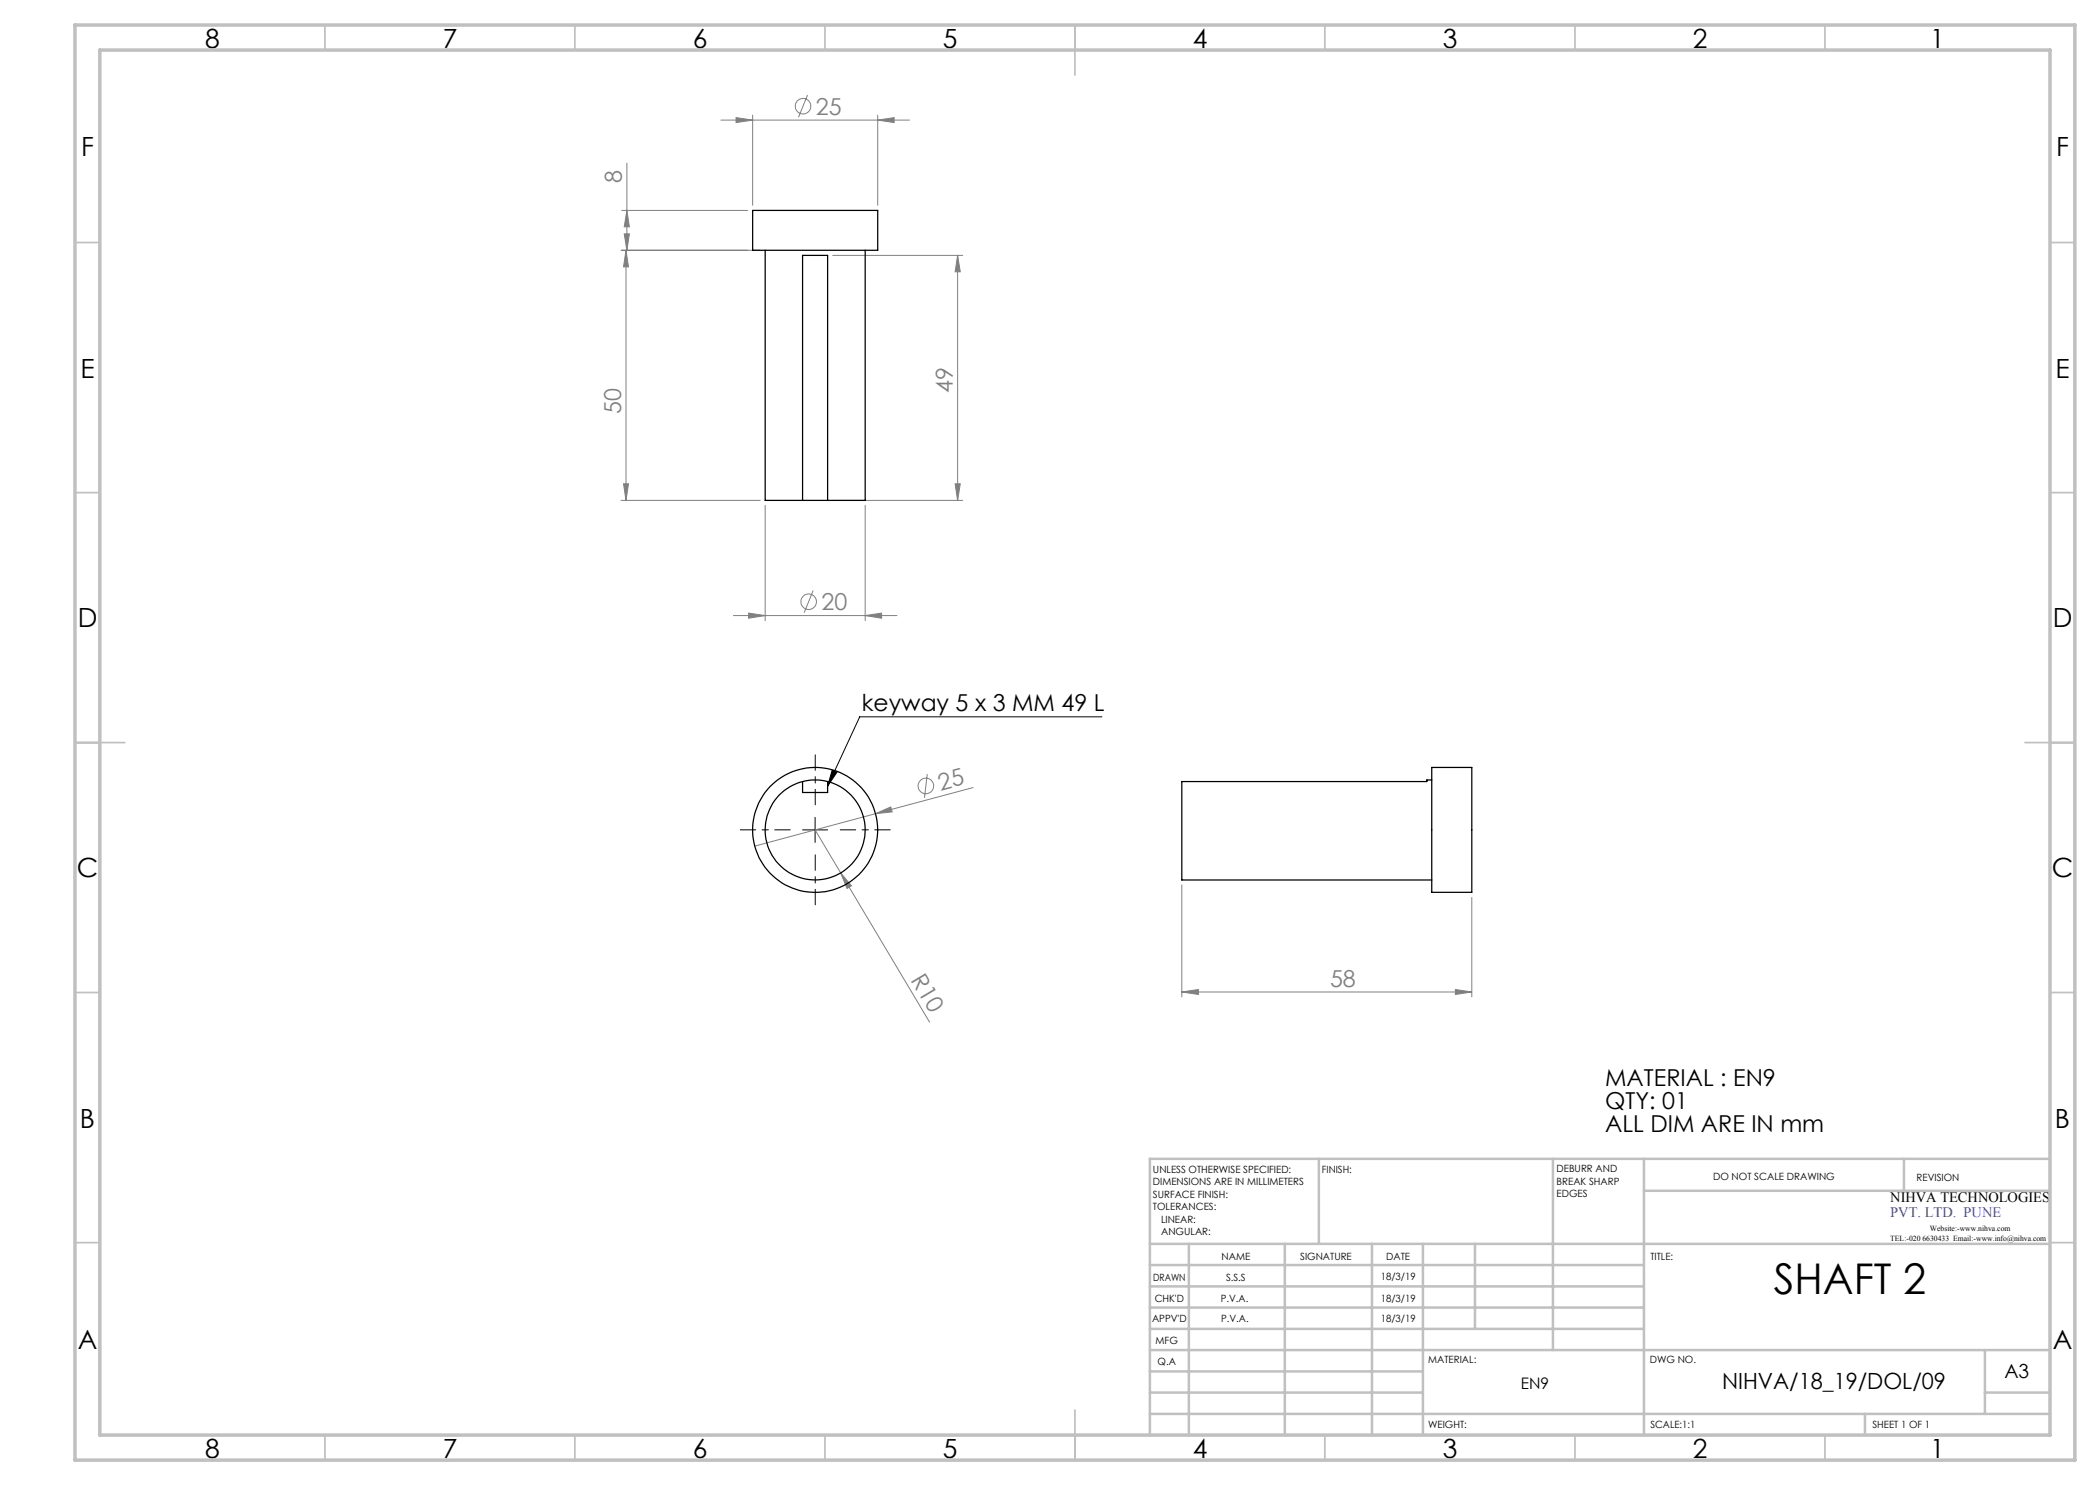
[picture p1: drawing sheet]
<svg xmlns="http://www.w3.org/2000/svg" width="420mm" height="297mm" viewBox="0 0 420 297" stroke-linecap="round" stroke-linejoin="round" font-family="sans-serif">
<g fill="none" stroke="#808080" stroke-width=".2">
<path d="M161.5 19l-1.8 4.5M125.4 32.6v17.5M144.2 24h37.7M147.2 23.5l3.3 .5-3.3 .5zM150.5 23v18.1M175.5 24l3.3-.5v1zM175.5 23v18.1M124.2 50.1h27.8M124.4 42.1h25.1M124.8 46.8h1.1l-.5 3.3zM125.2 50.1l.5 3.3h-1zM125.2 50.1v50"/>
<path d="M125.4 42.1l.5 3.3h-1.1zM166.5 51.1h26M191.5 51.1v49M191.5 51.1l.6 3.3h-1.1zM124.7 96.8h1l-.5 3.3zM191 96.8h1.1l-.6 3.3zM124.2 100.1h27.8M153 101.1v23M162.6 118.1l-1.8 4.5M166.5 100.1h26M173 101.1v23M146.7 123.1h32.7"/>
<path d="M149.7 122.6l3.3 .5-3.3 .5zM173 123.1l3.3-.5v1zM185.5 154.8l-.6 4.8M194.6 157.5l-43.6 11.7M163 166l5.1 8.6M168.1 174.6l2.2 2.6-.9 .5zM168.1 174.6l17.8 29.8M175.1 162.7l3.1-1.3 .2 1zM236.4 177v22.4M294.4 179.5v19.9M236.4 198.4l3.3-.5v1zM236.4 198.4h58"/>
<path d="M291.1 197.9l3.3 .5-3.3 .5z"/>
<circle cx="160.6" cy="21.2" r="1.56"/>
<circle cx="161.7" cy="120.3" r="1.56"/>
<circle cx="185.2" cy="157.2" r="1.55"/>
</g>
<path d="M166.4 154l1 .4-1.9 2.8zM220.4 143.4h-48.5l-6.4 13.8M160.5 166h5M163 163.5v5" fill="none" stroke="#000" stroke-width=".2"/>
<path d="M158 166h-10M163 161v-10M163 171v10M168 166h10" fill="none" stroke="#000" stroke-width=".2" stroke-dasharray="15.2 1.3 1.3 1.3" stroke-dashoffset="12.1"/>
<g fill="none" stroke="#c0c0c0" stroke-width=".35">
<path d="M65 5v5M115 5v5M165 5v5M215 5v10M265 5v5M315 5v5M365 5v5M15 48.5h5M410 48.5h5M15 98.5h5M410 98.5h5M15 148.5h10"/>
<path d="M405 148.5h10M15 198.5h5M410 198.5h5M15 248.5h5M410 248.5h5M65 287v5M115 287v5M165 287v5M215 282v10M265 287v5M315 287v5M365 287v5"/>
</g>
<g fill="none" stroke="#c0c0c0" stroke-width=".5">
<path d="M263.8 231.8v17M310.6 231.8v38.2M328.8 231.8v55.2M328.8 238.2h81.2M380.8 231.8v6.4M410 231.8h-180v55.2M230 248.8h180M230 257.3h98.8M230 253h98.8M237.8 248.8v38.2M257 248.8v38.2M274.4 248.8v38.2"/>
<path d="M284.6 248.8v38.2M295 248.8v17M230 265.8h98.8M230 261.5h98.8M230 278.5h54.6M230 274.3h54.6M230 270h180M397 278.5h13M397 270v12.8M230 282.8h180M373 282.8v4.2"/>
</g>
<path d="M15 5h400v287h-400zM20 10h390v277h-390z" fill="none" stroke="#c0c0c0" stroke-width=".7"/>
<path d="M166.4 154l1 .4-1.9 2.8z" fill="#000"/>
<g fill="#808080">
<path d="M175.1 162.7l3.1-1.3 .2 1z"/>
<path d="M168.1 174.6l2.2 2.6-.9 .5z"/>
<path d="M175.5 24l3.3-.5v1zM147.2 23.5l3.3 .5-3.3 .5z"/>
<path d="M149.7 122.6l3.3 .5-3.3 .5zM173 123.1l3.3-.5v1zM236.4 198.4l3.3-.5v1zM291.1 197.9l3.3 .5-3.3 .5z"/>
<path d="M191 96.8h1.1l-.6 3.3zM191.5 51.1l.6 3.3h-1.1z"/>
<path d="M125.2 50.1l.5 3.3h-1zM124.7 96.8h1l-.5 3.3zM125.4 42.1l.5 3.3h-1.1zM124.8 46.8h1.1l-.5 3.3z"/>
</g>
<g fill="none" stroke="#000" stroke-width=".25">
<path d="M150.5 42.1h25v8h-25zM153 50.1v50h7.5M173 50.1v50h-7.5M160.5 100.1v-49h5v49M160.5 100.1h5M160.5 156.3a10 10 0 0 0-5.7 15.4 10 10 0 0 0 16.4 0 10 10 0 0 0-5.7-15.4M160.5 156.3a10 10 0 0 1 5 0M160.5 156.3v2.2h5v-2.2M286.3 153.5h8.1v25h-8.1zM286.3 156h-.9v.3h-49v19.7h49.9"/>
<circle cx="163" cy="166" r="12.5"/>
</g>
<text font-size="8.5" x="354.8" y="258.8">SHAFT 2</text>
<g font-size="5.3">
<text x="41" y="9.5">8</text>
<text x="88.5" y="9.5">7</text>
<text x="138.5" y="9.5">6</text>
<text x="188.5" y="9.5">5</text>
<text x="238.5" y="9.5">4</text>
<text x="288.5" y="9.5">3</text>
<text x="338.5" y="9.5">2</text>
<text x="386" y="9.5">1</text>
<text x="16.2" y="31.3">F</text>
<text x="411.2" y="31.3">F</text>
<text x="16.1" y="75.5">E</text>
<text x="411.1" y="75.5">E</text>
<text x="15.5" y="125.5">D</text>
<text x="410.5" y="125.5">D</text>
<text x="15.4" y="175.5">C</text>
<text x="410.4" y="175.5">C</text>
<text x="16" y="225.5">B</text>
<text x="411" y="225.5">B</text>
<text x="15.5" y="269.8">A</text>
<text x="410.5" y="269.8">A</text>
<text x="41" y="291.5">8</text>
<text x="88.5" y="291.5">7</text>
<text x="138.5" y="291.5">6</text>
<text x="188.5" y="291.5">5</text>
<text x="238.5" y="291.5">4</text>
<text x="288.5" y="291.5">3</text>
<text x="338.5" y="291.5">2</text>
<text x="386" y="291.5">1</text>
</g>
<g font-size="4.7" fill="#808080">
<text x="163.2" y="22.9">25</text>
<text x="124.4" y="36.5" transform="rotate(-90 124.4 36.5)">8</text>
<text x="124.2" y="82.9" transform="rotate(-90 124.2 82.9)">50</text>
<text x="190.5" y="78.6" transform="rotate(-90 190.5 78.6)">49</text>
<text x="164.3" y="122">20</text>
<text x="188.1" y="158.2" transform="rotate(-15 188.1 158.2)">25</text>
<text x="182" y="195.9" transform="rotate(59 182 195.9)">R10</text>
<text x="266" y="197.4">58</text>
</g>
<g font-size="4.7">
<text x="172.4" y="142.3">keyway 5 x 3 MM 49 L</text>
<text x="321" y="217.3">MATERIAL : EN9</text>
<text x="321" y="221.8">QTY: 01</text>
<text x="321" y="226.3">ALL DIM ARE IN mm</text>
</g>
<text font-size="4.5" x="344.4" y="277.8">NIHVA/18_19/DOL/09</text>
<text font-size="3.9" x="400.9" y="275.5">A3</text>
<text font-size="3.2" x="304.2" y="277.9">EN9</text>
<text font-size="2.9" x="378.1" y="240.4">NIHVA TECHNOLOGIES</text>
<text font-size="2.9" fill="#00f" x="378.1" y="243.4">PVT. LTD. PUNE</text>
<g font-size="2">
<text x="230.6" y="234.6">UNLESS OTHERWISE SPECIFIED:</text>
<text x="230.6" y="237.1">DIMENSIONS ARE IN MILLIMETERS</text>
<text x="230.6" y="239.6">SURFACE FINISH:</text>
<text x="264.4" y="234.6">FINISH:</text>
<text x="311.3" y="234.5">DEBURR AND</text>
<text x="311.3" y="237">BREAK SHARP</text>
<text x="311.3" y="239.5">EDGES</text>
<text x="342.6" y="236">DO NOT SCALE DRAWING</text>
<text x="383.3" y="236.2">REVISION</text>
<text x="230.6" y="242.1">TOLERANCES:</text>
<text x="232.2" y="244.6">LINEAR:</text>
<text x="232.2" y="247.1">ANGULAR:</text>
<text x="244.3" y="252">NAME</text>
<text x="260" y="251.9">SIGNATURE</text>
<text x="277.2" y="251.9">DATE</text>
<text x="330.1" y="251.9">TITLE:</text>
<text x="230.6" y="256.1">DRAWN</text>
<text x="245.2" y="256.1">S.S.S</text>
<text x="276.1" y="255.9">18/3/19</text>
<text x="230.9" y="260.3">CHK'D</text>
<text x="244.1" y="260.3">P.V.A.</text>
<text x="276.1" y="260.3">18/3/19</text>
<text x="230.4" y="264.4">APPV'D</text>
<text x="231.1" y="268.8">MFG</text>
<text x="244.2" y="264.4">P.V.A.</text>
<text x="276.1" y="264.4">18/3/19</text>
<text x="231.5" y="273">Q.A</text>
<text x="285.6" y="272.5">MATERIAL:</text>
<text x="330" y="272.5">DWG NO.</text>
<text x="285.6" y="285.5">WEIGHT:</text>
<text x="330.1" y="285.6">SCALE:1:1</text>
<text x="374.5" y="285.6">SHEET 1 OF 1</text>
</g>
<g font-size="1.6">
<text x="378.1" y="248.2">TEL:-020 6630433 Email:-www.info@nihva.com</text>
<text x="386" y="246.1">Website:-www.nihva.com</text>
</g>
</svg>
